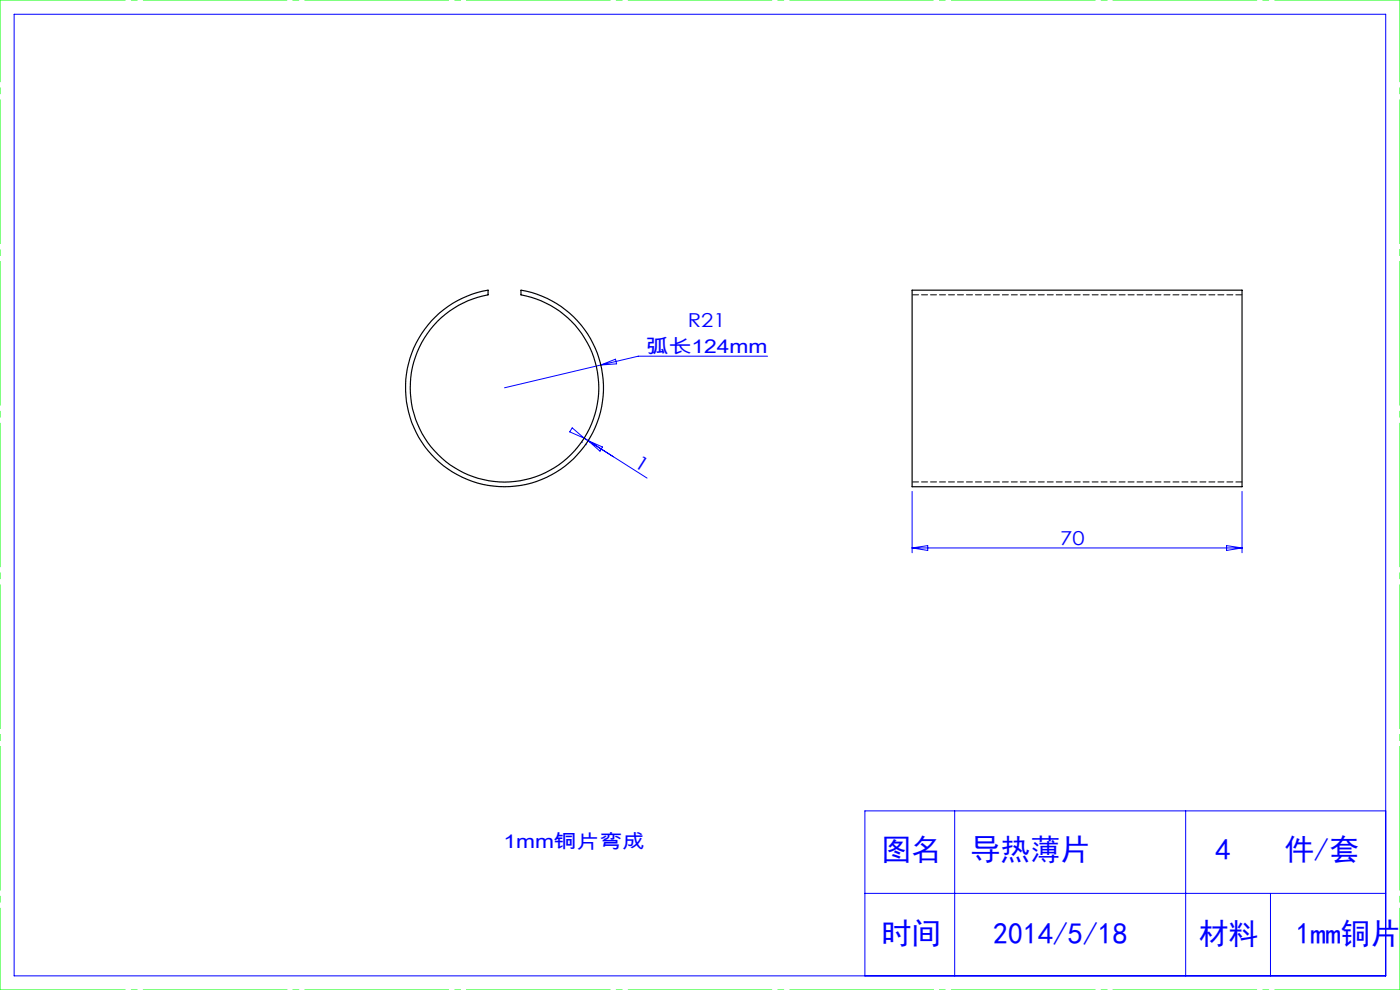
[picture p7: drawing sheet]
<svg xmlns="http://www.w3.org/2000/svg" width="297mm" height="210mm" viewBox="0 0 297 210" stroke-linecap="round" stroke-linejoin="round" font-family="sans-serif">
<path d="M0 0h297M0 210h297" fill="none" stroke="#0f0" stroke-width=".21" stroke-dasharray="30.5 1.3 1.3 1.3" stroke-dashoffset="3.9"/>
<path d="M0 210v-210M297 210v-210" fill="none" stroke="#0f0" stroke-width=".21" stroke-dasharray="30.5 1.3 1.3 1.3" stroke-dashoffset="13.1"/>
<g fill="none" stroke="#00f" stroke-width=".21">
<path d="M3 3h291v204h-291zM127.5 77.4l-20.5 4.9M127.5 77.4l3.1-1.2 .2 1zM162.8 75.6h-27.4l-7.9 1.8M121.4 90.8l2.5 2.1-3-1.3zM123.4 93.8h.1M123.9 92.9l.9 .6M123.9 92.9l13.4 8.5M124.2 94.3h.1M124.8 93.5l5.3 3.4M124.8 93.5l3 1.3-.5 .9zM193.5 104.2v13.1"/>
<path d="M193.5 116.2h70M193.5 116.2l3.3-.5v1.1zM260.2 115.7l3.3 .5-3.3 .6zM263.5 104.2v13.1M202.5 172v35M251.5 172v35M294 172h-110.5v35M183.5 189.5h110.5M269.5 189.5v17.5"/>
</g>
<path d="M92.4 67.2a20.8 20.8 0 0 1 11.1-5.6v.9a20 20 0 0 0-13.2 30.8 20 20 0 0 0 33.5 0 20 20 0 0 0-13.3-30.8v-.9a21 21 0 0 1 16 28.4 21 21 0 0 1-31.1 9.7 21 21 0 0 1-3-32.5zM193.5 61.6h70v41.6h-70z" fill="none" stroke="#000" stroke-width=".25"/>
<path d="M193.5 62.5h70M193.5 102.2h70" fill="none" stroke="#000" stroke-width=".21" stroke-dasharray="1.3 .6" stroke-dashoffset="-.1"/>
<g font-size="6.3" fill="#00f">
<text x="187" y="182.5">图名</text>
<text x="205.9" y="182.5">导热薄片</text>
<text x="257.8" y="182.5">4</text>
<text x="272.5" y="182.5">件/套</text>
<text x="187" y="200.3">时间</text>
<text x="210.7" y="200.3">2014/5/18</text>
<text x="254.3" y="200.3">材料</text>
<text x="274.9" y="200.3">1mm铜片</text>
</g>
<g font-size="4.1" fill="#00f">
<text x="145.9" y="69.4">R21</text>
<text x="137" y="75">弧长124mm</text>
<text x="134.3" y="98.8" transform="rotate(32 134.3 98.8)">1</text>
<text x="224.9" y="115.7">70</text>
<text x="106.8" y="180">1mm铜片弯成</text>
</g>
</svg>
